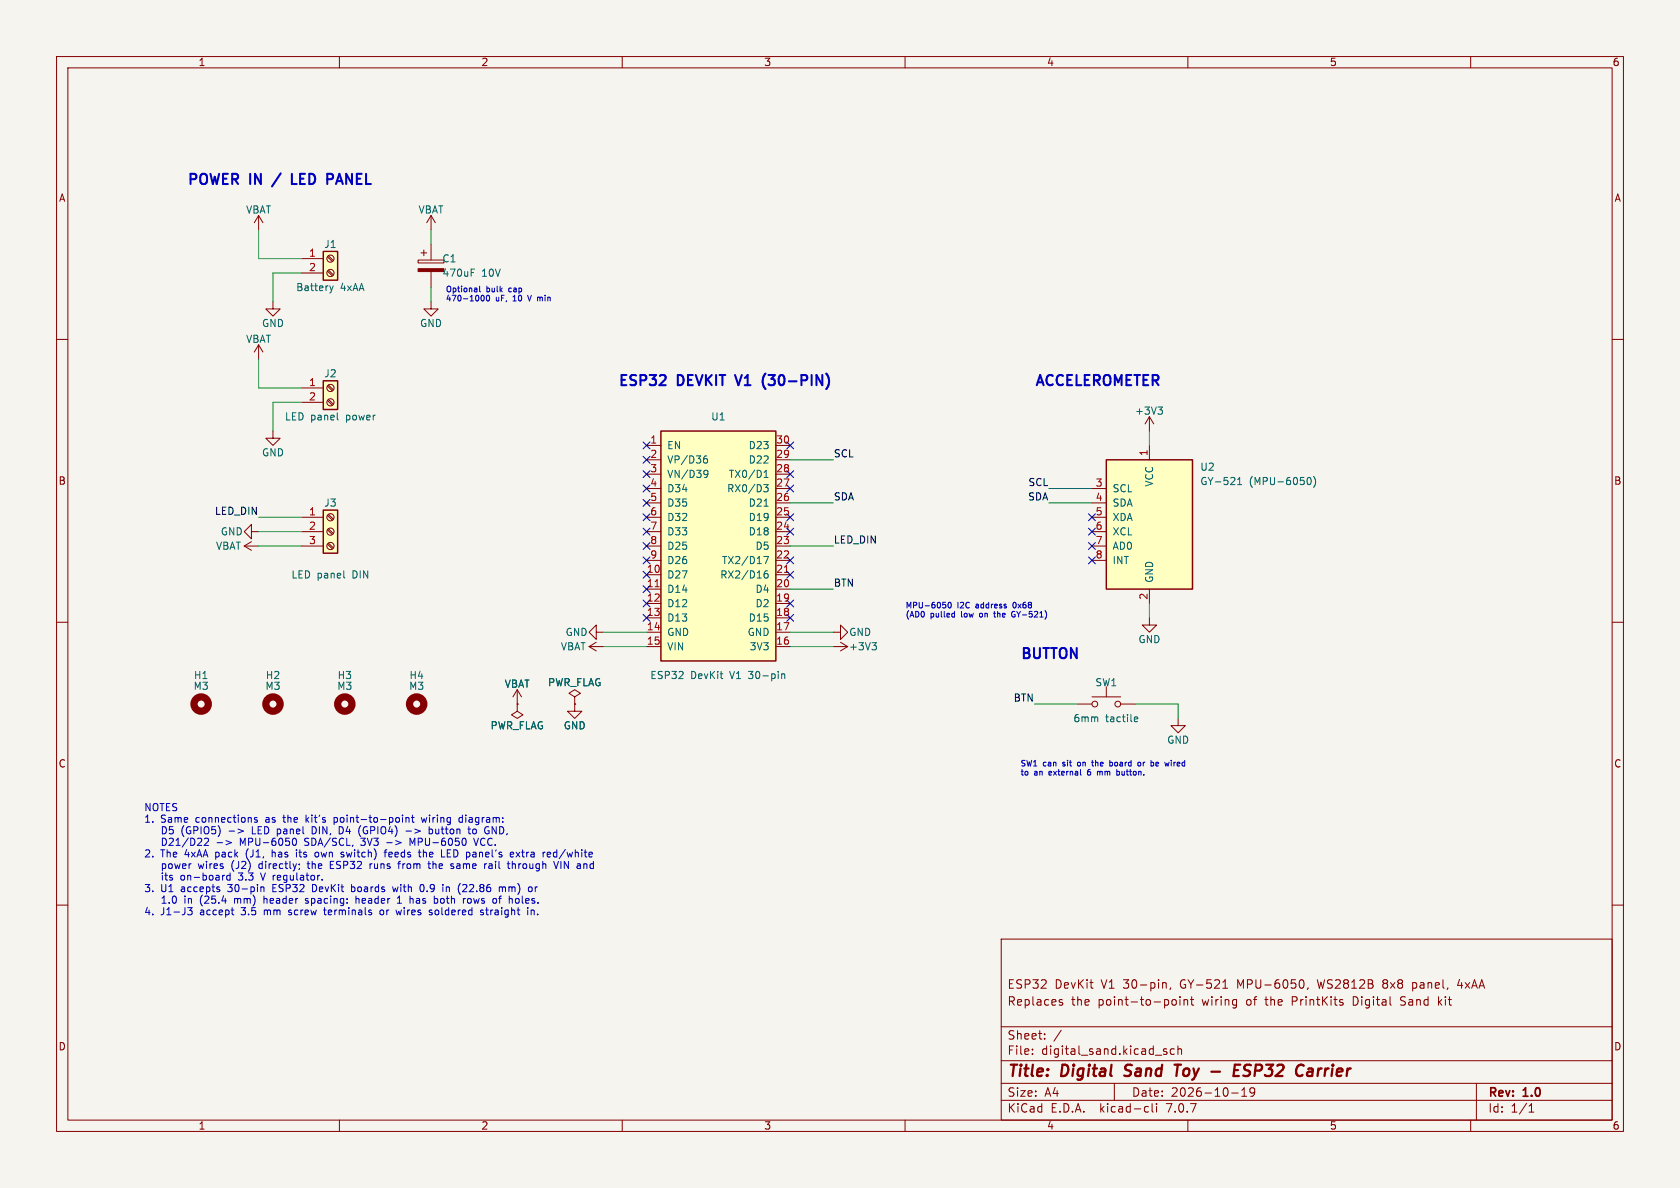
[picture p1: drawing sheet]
(kicad_sch (version 20230121) (generator eeschema)

 (paper "A4")

 (title_block
  (title "Digital Sand Toy - ESP32 Carrier")
  (date "2026-10-19")
  (rev "1.0")
  (comment 1 "Replaces the point-to-point wiring of the PrintKits Digital Sand kit")
  (comment 2 "ESP32 DevKit V1 30-pin, GY-521 MPU-6050, WS2812B 8x8 panel, 4xAA"))

 (lib_symbols
 (symbol "Connector:Screw_Terminal_01x02" (pin_names (offset 1.016) hide) (in_bom yes) (on_board yes)
  (property "Reference" "J" (at 0 2.54 0) (effects (font (size 1.27 1.27))))
  (property "Value" "Screw_Terminal_01x02" (at 0 -5.08 0) (effects (font (size 1.27 1.27))))
  (property "Footprint" "" (at 0 0 0) (effects (font (size 1.27 1.27)) hide))
  (property "Datasheet" "~" (at 0 0 0) (effects (font (size 1.27 1.27)) hide))
  (symbol "Screw_Terminal_01x02_1_1"
   (rectangle (start -1.27 1.27) (end 1.27 -3.81) (stroke (width 0.254) (type default)) (fill (type background)))
   (circle (center 0 -2.54) (radius 0.635) (stroke (width 0.1524) (type default)) (fill (type none)))
   (polyline (pts (xy -0.5334 -2.2098) (xy 0.3302 -3.048)) (stroke (width 0.1524) (type default)) (fill (type none)))
   (polyline (pts (xy -0.5334 0.3302) (xy 0.3302 -0.508)) (stroke (width 0.1524) (type default)) (fill (type none)))
   (polyline (pts (xy -0.3556 -2.032) (xy 0.508 -2.8702)) (stroke (width 0.1524) (type default)) (fill (type none)))
   (polyline (pts (xy -0.3556 0.508) (xy 0.508 -0.3302)) (stroke (width 0.1524) (type default)) (fill (type none)))
   (circle (center 0 0) (radius 0.635) (stroke (width 0.1524) (type default)) (fill (type none)))
   (pin passive line (at -5.08 0 0) (length 3.81) (name "Pin_1" (effects (font (size 1.27 1.27)))) (number "1" (effects (font (size 1.27 1.27)))))
   (pin passive line (at -5.08 -2.54 0) (length 3.81) (name "Pin_2" (effects (font (size 1.27 1.27)))) (number "2" (effects (font (size 1.27 1.27)))))))
 (symbol "Connector:Screw_Terminal_01x03" (pin_names (offset 1.016) hide) (in_bom yes) (on_board yes)
  (property "Reference" "J" (at 0 5.08 0) (effects (font (size 1.27 1.27))))
  (property "Value" "Screw_Terminal_01x03" (at 0 -5.08 0) (effects (font (size 1.27 1.27))))
  (property "Footprint" "" (at 0 0 0) (effects (font (size 1.27 1.27)) hide))
  (property "Datasheet" "~" (at 0 0 0) (effects (font (size 1.27 1.27)) hide))
  (symbol "Screw_Terminal_01x03_1_1"
   (rectangle (start -1.27 3.81) (end 1.27 -3.81) (stroke (width 0.254) (type default)) (fill (type background)))
   (circle (center 0 -2.54) (radius 0.635) (stroke (width 0.1524) (type default)) (fill (type none)))
   (polyline (pts (xy -0.5334 -2.2098) (xy 0.3302 -3.048)) (stroke (width 0.1524) (type default)) (fill (type none)))
   (polyline (pts (xy -0.5334 0.3302) (xy 0.3302 -0.508)) (stroke (width 0.1524) (type default)) (fill (type none)))
   (polyline (pts (xy -0.5334 2.8702) (xy 0.3302 2.032)) (stroke (width 0.1524) (type default)) (fill (type none)))
   (polyline (pts (xy -0.3556 -2.032) (xy 0.508 -2.8702)) (stroke (width 0.1524) (type default)) (fill (type none)))
   (polyline (pts (xy -0.3556 0.508) (xy 0.508 -0.3302)) (stroke (width 0.1524) (type default)) (fill (type none)))
   (polyline (pts (xy -0.3556 3.048) (xy 0.508 2.2098)) (stroke (width 0.1524) (type default)) (fill (type none)))
   (circle (center 0 0) (radius 0.635) (stroke (width 0.1524) (type default)) (fill (type none)))
   (circle (center 0 2.54) (radius 0.635) (stroke (width 0.1524) (type default)) (fill (type none)))
   (pin passive line (at -5.08 2.54 0) (length 3.81) (name "Pin_1" (effects (font (size 1.27 1.27)))) (number "1" (effects (font (size 1.27 1.27)))))
   (pin passive line (at -5.08 0 0) (length 3.81) (name "Pin_2" (effects (font (size 1.27 1.27)))) (number "2" (effects (font (size 1.27 1.27)))))
   (pin passive line (at -5.08 -2.54 0) (length 3.81) (name "Pin_3" (effects (font (size 1.27 1.27)))) (number "3" (effects (font (size 1.27 1.27)))))))
 (symbol "Device:C_Polarized" (pin_numbers hide) (pin_names (offset 0.254)) (in_bom yes) (on_board yes)
  (property "Reference" "C" (at 0.635 2.54 0) (effects (font (size 1.27 1.27)) (justify left)))
  (property "Value" "C_Polarized" (at 0.635 -2.54 0) (effects (font (size 1.27 1.27)) (justify left)))
  (property "Footprint" "" (at 0.9652 -3.81 0) (effects (font (size 1.27 1.27)) hide))
  (property "Datasheet" "~" (at 0 0 0) (effects (font (size 1.27 1.27)) hide))
  (symbol "C_Polarized_0_1"
   (rectangle (start -2.286 0.508) (end 2.286 1.016) (stroke (width 0) (type default)) (fill (type none)))
   (polyline (pts (xy -1.778 2.286) (xy -0.762 2.286)) (stroke (width 0) (type default)) (fill (type none)))
   (polyline (pts (xy -1.27 2.794) (xy -1.27 1.778)) (stroke (width 0) (type default)) (fill (type none)))
   (rectangle (start 2.286 -0.508) (end -2.286 -1.016) (stroke (width 0) (type default)) (fill (type outline))))
  (symbol "C_Polarized_1_1"
   (pin passive line (at 0 3.81 270) (length 2.794) (name "~" (effects (font (size 1.27 1.27)))) (number "1" (effects (font (size 1.27 1.27)))))
   (pin passive line (at 0 -3.81 90) (length 2.794) (name "~" (effects (font (size 1.27 1.27)))) (number "2" (effects (font (size 1.27 1.27)))))))
 (symbol "DigitalSand:ESP32_DevKit_V1_30pin" (pin_names (offset 1.016)) (in_bom yes) (on_board yes)
  (property "Reference" "U" (at 0 21.59 0) (effects (font (size 1.27 1.27))))
  (property "Value" "ESP32_DevKit_V1_30pin" (at 0 -21.59 0) (effects (font (size 1.27 1.27))))
  (property "Footprint" "DigitalSand:ESP32_DevKit_V1_30pin_DualRow" (at 0 -24.13 0) (effects (font (size 1.27 1.27)) hide))
  (property "Datasheet" "~" (at 0 0 0) (effects (font (size 1.27 1.27)) hide))
  (symbol "ESP32_DevKit_V1_30pin_0_1"
   (rectangle (start -10.16 20.32) (end 10.16 -20.32) (stroke (width 0.254) (type default)) (fill (type background))))
  (symbol "ESP32_DevKit_V1_30pin_1_1"
   (pin input line (at -12.7 17.78 0) (length 2.54) (name "EN" (effects (font (size 1.27 1.27)))) (number "1" (effects (font (size 1.27 1.27)))))
   (pin input line (at -12.7 15.24 0) (length 2.54) (name "VP/D36" (effects (font (size 1.27 1.27)))) (number "2" (effects (font (size 1.27 1.27)))))
   (pin input line (at -12.7 12.7 0) (length 2.54) (name "VN/D39" (effects (font (size 1.27 1.27)))) (number "3" (effects (font (size 1.27 1.27)))))
   (pin input line (at -12.7 10.16 0) (length 2.54) (name "D34" (effects (font (size 1.27 1.27)))) (number "4" (effects (font (size 1.27 1.27)))))
   (pin input line (at -12.7 7.62 0) (length 2.54) (name "D35" (effects (font (size 1.27 1.27)))) (number "5" (effects (font (size 1.27 1.27)))))
   (pin bidirectional line (at -12.7 5.08 0) (length 2.54) (name "D32" (effects (font (size 1.27 1.27)))) (number "6" (effects (font (size 1.27 1.27)))))
   (pin bidirectional line (at -12.7 2.54 0) (length 2.54) (name "D33" (effects (font (size 1.27 1.27)))) (number "7" (effects (font (size 1.27 1.27)))))
   (pin bidirectional line (at -12.7 0 0) (length 2.54) (name "D25" (effects (font (size 1.27 1.27)))) (number "8" (effects (font (size 1.27 1.27)))))
   (pin bidirectional line (at -12.7 -2.54 0) (length 2.54) (name "D26" (effects (font (size 1.27 1.27)))) (number "9" (effects (font (size 1.27 1.27)))))
   (pin bidirectional line (at -12.7 -5.08 0) (length 2.54) (name "D27" (effects (font (size 1.27 1.27)))) (number "10" (effects (font (size 1.27 1.27)))))
   (pin bidirectional line (at -12.7 -7.62 0) (length 2.54) (name "D14" (effects (font (size 1.27 1.27)))) (number "11" (effects (font (size 1.27 1.27)))))
   (pin bidirectional line (at -12.7 -10.16 0) (length 2.54) (name "D12" (effects (font (size 1.27 1.27)))) (number "12" (effects (font (size 1.27 1.27)))))
   (pin bidirectional line (at -12.7 -12.7 0) (length 2.54) (name "D13" (effects (font (size 1.27 1.27)))) (number "13" (effects (font (size 1.27 1.27)))))
   (pin power_in line (at -12.7 -15.24 0) (length 2.54) (name "GND" (effects (font (size 1.27 1.27)))) (number "14" (effects (font (size 1.27 1.27)))))
   (pin power_in line (at -12.7 -17.78 0) (length 2.54) (name "VIN" (effects (font (size 1.27 1.27)))) (number "15" (effects (font (size 1.27 1.27)))))
   (pin bidirectional line (at 12.7 17.78 180) (length 2.54) (name "D23" (effects (font (size 1.27 1.27)))) (number "30" (effects (font (size 1.27 1.27)))))
   (pin bidirectional line (at 12.7 15.24 180) (length 2.54) (name "D22" (effects (font (size 1.27 1.27)))) (number "29" (effects (font (size 1.27 1.27)))))
   (pin bidirectional line (at 12.7 12.7 180) (length 2.54) (name "TX0/D1" (effects (font (size 1.27 1.27)))) (number "28" (effects (font (size 1.27 1.27)))))
   (pin bidirectional line (at 12.7 10.16 180) (length 2.54) (name "RX0/D3" (effects (font (size 1.27 1.27)))) (number "27" (effects (font (size 1.27 1.27)))))
   (pin bidirectional line (at 12.7 7.62 180) (length 2.54) (name "D21" (effects (font (size 1.27 1.27)))) (number "26" (effects (font (size 1.27 1.27)))))
   (pin bidirectional line (at 12.7 5.08 180) (length 2.54) (name "D19" (effects (font (size 1.27 1.27)))) (number "25" (effects (font (size 1.27 1.27)))))
   (pin bidirectional line (at 12.7 2.54 180) (length 2.54) (name "D18" (effects (font (size 1.27 1.27)))) (number "24" (effects (font (size 1.27 1.27)))))
   (pin bidirectional line (at 12.7 0 180) (length 2.54) (name "D5" (effects (font (size 1.27 1.27)))) (number "23" (effects (font (size 1.27 1.27)))))
   (pin bidirectional line (at 12.7 -2.54 180) (length 2.54) (name "TX2/D17" (effects (font (size 1.27 1.27)))) (number "22" (effects (font (size 1.27 1.27)))))
   (pin bidirectional line (at 12.7 -5.08 180) (length 2.54) (name "RX2/D16" (effects (font (size 1.27 1.27)))) (number "21" (effects (font (size 1.27 1.27)))))
   (pin bidirectional line (at 12.7 -7.62 180) (length 2.54) (name "D4" (effects (font (size 1.27 1.27)))) (number "20" (effects (font (size 1.27 1.27)))))
   (pin bidirectional line (at 12.7 -10.16 180) (length 2.54) (name "D2" (effects (font (size 1.27 1.27)))) (number "19" (effects (font (size 1.27 1.27)))))
   (pin bidirectional line (at 12.7 -12.7 180) (length 2.54) (name "D15" (effects (font (size 1.27 1.27)))) (number "18" (effects (font (size 1.27 1.27)))))
   (pin power_in line (at 12.7 -15.24 180) (length 2.54) (name "GND" (effects (font (size 1.27 1.27)))) (number "17" (effects (font (size 1.27 1.27)))))
   (pin power_out line (at 12.7 -17.78 180) (length 2.54) (name "3V3" (effects (font (size 1.27 1.27)))) (number "16" (effects (font (size 1.27 1.27)))))))
 (symbol "DigitalSand:GY-521_MPU6050" (pin_names (offset 1.016)) (in_bom yes) (on_board yes)
  (property "Reference" "U" (at 8.89 8.89 0) (effects (font (size 1.27 1.27)) (justify left)))
  (property "Value" "GY-521_MPU6050" (at 8.89 6.35 0) (effects (font (size 1.27 1.27)) (justify left)))
  (property "Footprint" "DigitalSand:GY-521_MPU6050_Module" (at 0 -20.32 0) (effects (font (size 1.27 1.27)) hide))
  (property "Datasheet" "https://invensense.tdk.com/products/motion-tracking/6-axis/mpu-6050/" (at 0 0 0) (effects (font (size 1.27 1.27)) hide))
  (symbol "GY-521_MPU6050_0_1"
   (rectangle (start -7.62 10.16) (end 7.62 -12.7) (stroke (width 0.254) (type default)) (fill (type background))))
  (symbol "GY-521_MPU6050_1_1"
   (pin power_in line (at 0 12.7 270) (length 2.54) (name "VCC" (effects (font (size 1.27 1.27)))) (number "1" (effects (font (size 1.27 1.27)))))
   (pin power_in line (at 0 -15.24 90) (length 2.54) (name "GND" (effects (font (size 1.27 1.27)))) (number "2" (effects (font (size 1.27 1.27)))))
   (pin input line (at -10.16 5.08 0) (length 2.54) (name "SCL" (effects (font (size 1.27 1.27)))) (number "3" (effects (font (size 1.27 1.27)))))
   (pin bidirectional line (at -10.16 2.54 0) (length 2.54) (name "SDA" (effects (font (size 1.27 1.27)))) (number "4" (effects (font (size 1.27 1.27)))))
   (pin bidirectional line (at -10.16 0 0) (length 2.54) (name "XDA" (effects (font (size 1.27 1.27)))) (number "5" (effects (font (size 1.27 1.27)))))
   (pin output line (at -10.16 -2.54 0) (length 2.54) (name "XCL" (effects (font (size 1.27 1.27)))) (number "6" (effects (font (size 1.27 1.27)))))
   (pin input line (at -10.16 -5.08 0) (length 2.54) (name "AD0" (effects (font (size 1.27 1.27)))) (number "7" (effects (font (size 1.27 1.27)))))
   (pin output line (at -10.16 -7.62 0) (length 2.54) (name "INT" (effects (font (size 1.27 1.27)))) (number "8" (effects (font (size 1.27 1.27)))))))
 (symbol "DigitalSand:VBAT" (power) (pin_names (offset 0)) (in_bom yes) (on_board yes)
  (property "Reference" "#PWR" (at 0 -3.81 0) (effects (font (size 1.27 1.27)) hide))
  (property "Value" "VBAT" (at 0 3.556 0) (effects (font (size 1.27 1.27))))
  (property "Footprint" "" (at 0 0 0) (effects (font (size 1.27 1.27)) hide))
  (property "Datasheet" "" (at 0 0 0) (effects (font (size 1.27 1.27)) hide))
  (symbol "VBAT_0_1"
   (polyline (pts (xy -0.762 1.27) (xy 0 2.54)) (stroke (width 0) (type default)) (fill (type none)))
   (polyline (pts (xy 0 0) (xy 0 2.54)) (stroke (width 0) (type default)) (fill (type none)))
   (polyline (pts (xy 0 2.54) (xy 0.762 1.27)) (stroke (width 0) (type default)) (fill (type none))))
  (symbol "VBAT_1_1"
   (pin power_in line (at 0 0 90) (length 0) hide (name "VBAT" (effects (font (size 1.27 1.27)))) (number "1" (effects (font (size 1.27 1.27)))))))
 (symbol "Mechanical:MountingHole" (pin_names (offset 1.016)) (in_bom yes) (on_board yes)
  (property "Reference" "H" (at 0 5.08 0) (effects (font (size 1.27 1.27))))
  (property "Value" "MountingHole" (at 0 3.175 0) (effects (font (size 1.27 1.27))))
  (property "Footprint" "" (at 0 0 0) (effects (font (size 1.27 1.27)) hide))
  (property "Datasheet" "~" (at 0 0 0) (effects (font (size 1.27 1.27)) hide))
  (symbol "MountingHole_0_1"
   (circle (center 0 0) (radius 1.27) (stroke (width 1.27) (type default)) (fill (type none)))))
 (symbol "Switch:SW_Push" (pin_numbers hide) (pin_names (offset 1.016) hide) (in_bom yes) (on_board yes)
  (property "Reference" "SW" (at 1.27 2.54 0) (effects (font (size 1.27 1.27)) (justify left)))
  (property "Value" "SW_Push" (at 0 -1.524 0) (effects (font (size 1.27 1.27))))
  (property "Footprint" "" (at 0 5.08 0) (effects (font (size 1.27 1.27)) hide))
  (property "Datasheet" "~" (at 0 5.08 0) (effects (font (size 1.27 1.27)) hide))
  (symbol "SW_Push_0_1"
   (circle (center -2.032 0) (radius 0.508) (stroke (width 0) (type default)) (fill (type none)))
   (polyline (pts (xy 0 1.27) (xy 0 3.048)) (stroke (width 0) (type default)) (fill (type none)))
   (polyline (pts (xy 2.54 1.27) (xy -2.54 1.27)) (stroke (width 0) (type default)) (fill (type none)))
   (circle (center 2.032 0) (radius 0.508) (stroke (width 0) (type default)) (fill (type none)))
   (pin passive line (at -5.08 0 0) (length 2.54) (name "1" (effects (font (size 1.27 1.27)))) (number "1" (effects (font (size 1.27 1.27)))))
   (pin passive line (at 5.08 0 180) (length 2.54) (name "2" (effects (font (size 1.27 1.27)))) (number "2" (effects (font (size 1.27 1.27)))))))
 (symbol "power:+3V3" (power) (pin_names (offset 0)) (in_bom yes) (on_board yes)
  (property "Reference" "#PWR" (at 0 -3.81 0) (effects (font (size 1.27 1.27)) hide))
  (property "Value" "+3V3" (at 0 3.556 0) (effects (font (size 1.27 1.27))))
  (property "Footprint" "" (at 0 0 0) (effects (font (size 1.27 1.27)) hide))
  (property "Datasheet" "" (at 0 0 0) (effects (font (size 1.27 1.27)) hide))
  (symbol "+3V3_0_1"
   (polyline (pts (xy -0.762 1.27) (xy 0 2.54)) (stroke (width 0) (type default)) (fill (type none)))
   (polyline (pts (xy 0 0) (xy 0 2.54)) (stroke (width 0) (type default)) (fill (type none)))
   (polyline (pts (xy 0 2.54) (xy 0.762 1.27)) (stroke (width 0) (type default)) (fill (type none))))
  (symbol "+3V3_1_1"
   (pin power_in line (at 0 0 90) (length 0) hide (name "+3V3" (effects (font (size 1.27 1.27)))) (number "1" (effects (font (size 1.27 1.27)))))))
 (symbol "power:GND" (power) (pin_names (offset 0)) (in_bom yes) (on_board yes)
  (property "Reference" "#PWR" (at 0 -6.35 0) (effects (font (size 1.27 1.27)) hide))
  (property "Value" "GND" (at 0 -3.81 0) (effects (font (size 1.27 1.27))))
  (property "Footprint" "" (at 0 0 0) (effects (font (size 1.27 1.27)) hide))
  (property "Datasheet" "" (at 0 0 0) (effects (font (size 1.27 1.27)) hide))
  (symbol "GND_0_1"
   (polyline (pts (xy 0 0) (xy 0 -1.27) (xy 1.27 -1.27) (xy 0 -2.54) (xy -1.27 -1.27) (xy 0 -1.27)) (stroke (width 0) (type default)) (fill (type none))))
  (symbol "GND_1_1"
   (pin power_in line (at 0 0 270) (length 0) hide (name "GND" (effects (font (size 1.27 1.27)))) (number "1" (effects (font (size 1.27 1.27)))))))
 (symbol "power:PWR_FLAG" (power) (pin_numbers hide) (pin_names (offset 0) hide) (in_bom yes) (on_board yes)
  (property "Reference" "#FLG" (at 0 1.905 0) (effects (font (size 1.27 1.27)) hide))
  (property "Value" "PWR_FLAG" (at 0 3.81 0) (effects (font (size 1.27 1.27))))
  (property "Footprint" "" (at 0 0 0) (effects (font (size 1.27 1.27)) hide))
  (property "Datasheet" "~" (at 0 0 0) (effects (font (size 1.27 1.27)) hide))
  (symbol "PWR_FLAG_0_0"
   (pin power_out line (at 0 0 90) (length 0) (name "pwr" (effects (font (size 1.27 1.27)))) (number "1" (effects (font (size 1.27 1.27))))))
  (symbol "PWR_FLAG_0_1"
   (polyline (pts (xy 0 0) (xy 0 1.27) (xy -1.016 1.905) (xy 0 2.54) (xy 1.016 1.905) (xy 0 1.27)) (stroke (width 0) (type default)) (fill (type none))))))

 (text "POWER IN / LED PANEL" (at 33.02 33.02 0) (effects (font (size 1.8 1.8) bold) (justify left bottom)))
 (text "ESP32 DEVKIT V1 (30-PIN)" (at 109.22 68.58 0) (effects (font (size 1.8 1.8) bold) (justify left bottom)))
 (text "ACCELEROMETER" (at 182.88 68.58 0) (effects (font (size 1.8 1.8) bold) (justify left bottom)))
 (text "BUTTON" (at 180.34 116.84 0) (effects (font (size 1.8 1.8) bold) (justify left bottom)))
 (text "Optional bulk cap\n470-1000 uF, 10 V min" (at 78.74 50.8 0) (effects (font (size 1 1)) (justify left top)))
 (text "SW1 can sit on the board or be wired\nto an external 6 mm button." (at 180.34 134.62 0) (effects (font (size 1 1)) (justify left top)))
 (text "MPU-6050 I2C address 0x68\n(AD0 pulled low on the GY-521)" (at 160.02 106.68 0) (effects (font (size 1 1)) (justify left top)))
 (text "NOTES\n1. Same connections as the kit's point-to-point wiring diagram:\n   D5 (GPIO5) -> LED panel DIN, D4 (GPIO4) -> button to GND,\n   D21/D22 -> MPU-6050 SDA/SCL, 3V3 -> MPU-6050 VCC.\n2. The 4xAA pack (J1, has its own switch) feeds the LED panel's extra red/white\n   power wires (J2) directly; the ESP32 runs from the same rail through VIN and\n   its on-board 3.3 V regulator.\n3. U1 accepts 30-pin ESP32 DevKit boards with 0.9 in (22.86 mm) or\n   1.0 in (25.4 mm) header spacing: header 1 has both rows of holes.\n4. J1-J3 accept 3.5 mm screw terminals or wires soldered straight in." (at 25.4 142.24 0) (effects (font (size 1.27 1.27)) (justify left top)))
 (no_connect (at 114.3 78.74))
 (no_connect (at 114.3 81.28))
 (no_connect (at 114.3 83.82))
 (no_connect (at 114.3 86.36))
 (no_connect (at 114.3 88.9))
 (no_connect (at 114.3 91.44))
 (no_connect (at 114.3 93.98))
 (no_connect (at 114.3 96.52))
 (no_connect (at 114.3 99.06))
 (no_connect (at 114.3 101.6))
 (no_connect (at 114.3 104.14))
 (no_connect (at 114.3 106.68))
 (no_connect (at 114.3 109.22))
 (no_connect (at 139.7 109.22))
 (no_connect (at 139.7 106.68))
 (no_connect (at 139.7 101.6))
 (no_connect (at 139.7 99.06))
 (no_connect (at 139.7 93.98))
 (no_connect (at 139.7 91.44))
 (no_connect (at 139.7 86.36))
 (no_connect (at 139.7 83.82))
 (no_connect (at 139.7 78.74))
 (wire (pts (xy 114.3 111.76) (xy 106.68 111.76)) (stroke (width 0) (type default)))
 (wire (pts (xy 114.3 114.3) (xy 106.68 114.3)) (stroke (width 0) (type default)))
 (wire (pts (xy 139.7 111.76) (xy 147.32 111.76)) (stroke (width 0) (type default)))
 (wire (pts (xy 139.7 114.3) (xy 147.32 114.3)) (stroke (width 0) (type default)))
 (wire (pts (xy 139.7 81.28) (xy 147.32 81.28)) (stroke (width 0) (type default)))
 (label "SCL" (at 147.32 81.28 0) (effects (font (size 1.27 1.27)) (justify left bottom)))
 (wire (pts (xy 139.7 88.9) (xy 147.32 88.9)) (stroke (width 0) (type default)))
 (label "SDA" (at 147.32 88.9 0) (effects (font (size 1.27 1.27)) (justify left bottom)))
 (wire (pts (xy 139.7 96.52) (xy 147.32 96.52)) (stroke (width 0) (type default)))
 (label "LED_DIN" (at 147.32 96.52 0) (effects (font (size 1.27 1.27)) (justify left bottom)))
 (wire (pts (xy 139.7 104.14) (xy 147.32 104.14)) (stroke (width 0) (type default)))
 (label "BTN" (at 147.32 104.14 0) (effects (font (size 1.27 1.27)) (justify left bottom)))
 (wire (pts (xy 203.2 78.74) (xy 203.2 76.2)) (stroke (width 0) (type default)))
 (wire (pts (xy 203.2 106.68) (xy 203.2 109.22)) (stroke (width 0) (type default)))
 (wire (pts (xy 193.04 86.36) (xy 185.42 86.36)) (stroke (width 0) (type default)))
 (label "SCL" (at 185.42 86.36 180) (effects (font (size 1.27 1.27)) (justify right bottom)))
 (wire (pts (xy 193.04 88.9) (xy 185.42 88.9)) (stroke (width 0) (type default)))
 (label "SDA" (at 185.42 88.9 180) (effects (font (size 1.27 1.27)) (justify right bottom)))
 (no_connect (at 193.04 91.44))
 (no_connect (at 193.04 93.98))
 (no_connect (at 193.04 96.52))
 (no_connect (at 193.04 99.06))
 (wire (pts (xy 190.5 124.46) (xy 182.88 124.46)) (stroke (width 0) (type default)))
 (label "BTN" (at 182.88 124.46 180) (effects (font (size 1.27 1.27)) (justify right bottom)))
 (wire (pts (xy 200.66 124.46) (xy 208.28 124.46)) (stroke (width 0) (type default)))
 (wire (pts (xy 208.28 124.46) (xy 208.28 127)) (stroke (width 0) (type default)))
 (wire (pts (xy 53.34 45.72) (xy 45.72 45.72)) (stroke (width 0) (type default)))
 (wire (pts (xy 45.72 45.72) (xy 45.72 40.64)) (stroke (width 0) (type default)))
 (wire (pts (xy 53.34 48.26) (xy 48.26 48.26)) (stroke (width 0) (type default)))
 (wire (pts (xy 48.26 48.26) (xy 48.26 53.34)) (stroke (width 0) (type default)))
 (wire (pts (xy 53.34 68.58) (xy 45.72 68.58)) (stroke (width 0) (type default)))
 (wire (pts (xy 45.72 68.58) (xy 45.72 63.5)) (stroke (width 0) (type default)))
 (wire (pts (xy 53.34 71.12) (xy 48.26 71.12)) (stroke (width 0) (type default)))
 (wire (pts (xy 48.26 71.12) (xy 48.26 76.2)) (stroke (width 0) (type default)))
 (wire (pts (xy 76.2 43.18) (xy 76.2 40.64)) (stroke (width 0) (type default)))
 (wire (pts (xy 76.2 50.8) (xy 76.2 53.34)) (stroke (width 0) (type default)))
 (wire (pts (xy 53.34 91.44) (xy 45.72 91.44)) (stroke (width 0) (type default)))
 (label "LED_DIN" (at 45.72 91.44 180) (effects (font (size 1.27 1.27)) (justify right bottom)))
 (wire (pts (xy 53.34 93.98) (xy 45.72 93.98)) (stroke (width 0) (type default)))
 (wire (pts (xy 53.34 96.52) (xy 45.72 96.52)) (stroke (width 0) (type default)))

 (symbol (lib_id "DigitalSand:ESP32_DevKit_V1_30pin") (at 127 96.52 0) (unit 1) (in_bom yes) (on_board yes) (dnp no)
  (property "Reference" "U1" (at 127 73.66 0) (effects (font (size 1.27 1.27))))
  (property "Value" "ESP32 DevKit V1 30-pin" (at 127 119.38 0) (effects (font (size 1.27 1.27))))
  (property "Footprint" "DigitalSand:ESP32_DevKit_V1_30pin_DualRow" (at 127 96.52 0) (effects (font (size 1.27 1.27)) hide))
  (property "Datasheet" "~" (at 127 96.52 0) (effects (font (size 1.27 1.27)) hide)) (pin "1") (pin "2") (pin "3") (pin "4") (pin "5") (pin "6") (pin "7") (pin "8") (pin "9") (pin "10") (pin "11") (pin "12") (pin "13") (pin "14") (pin "15") (pin "16") (pin "17") (pin "18") (pin "19") (pin "20") (pin "21") (pin "22") (pin "23") (pin "24") (pin "25") (pin "26") (pin "27") (pin "28") (pin "29") (pin "30"))
 (symbol (lib_id "power:GND") (at 106.68 111.76 270) (unit 1) (in_bom yes) (on_board yes) (dnp no)
  (property "Reference" "#PWR01" (at 106.68 111.76 0) (effects (font (size 1.27 1.27)) hide))
  (property "Value" "GND" (at 101.93 111.76 90) (effects (font (size 1.27 1.27))))
  (property "Footprint" "" (at 106.68 111.76 0) (effects (font (size 1.27 1.27)) hide))
  (property "Datasheet" "" (at 106.68 111.76 0) (effects (font (size 1.27 1.27)) hide)) (pin "1"))
 (symbol (lib_id "DigitalSand:VBAT") (at 106.68 114.3 90) (unit 1) (in_bom yes) (on_board yes) (dnp no)
  (property "Reference" "#PWR02" (at 106.68 114.3 0) (effects (font (size 1.27 1.27)) hide))
  (property "Value" "VBAT" (at 101.36 114.3 90) (effects (font (size 1.27 1.27))))
  (property "Footprint" "" (at 106.68 114.3 0) (effects (font (size 1.27 1.27)) hide))
  (property "Datasheet" "" (at 106.68 114.3 0) (effects (font (size 1.27 1.27)) hide)) (pin "1"))
 (symbol (lib_id "power:GND") (at 147.32 111.76 90) (unit 1) (in_bom yes) (on_board yes) (dnp no)
  (property "Reference" "#PWR03" (at 147.32 111.76 0) (effects (font (size 1.27 1.27)) hide))
  (property "Value" "GND" (at 152.07 111.76 90) (effects (font (size 1.27 1.27))))
  (property "Footprint" "" (at 147.32 111.76 0) (effects (font (size 1.27 1.27)) hide))
  (property "Datasheet" "" (at 147.32 111.76 0) (effects (font (size 1.27 1.27)) hide)) (pin "1"))
 (symbol (lib_id "power:+3V3") (at 147.32 114.3 270) (unit 1) (in_bom yes) (on_board yes) (dnp no)
  (property "Reference" "#PWR04" (at 147.32 114.3 0) (effects (font (size 1.27 1.27)) hide))
  (property "Value" "+3V3" (at 152.64 114.3 90) (effects (font (size 1.27 1.27))))
  (property "Footprint" "" (at 147.32 114.3 0) (effects (font (size 1.27 1.27)) hide))
  (property "Datasheet" "" (at 147.32 114.3 0) (effects (font (size 1.27 1.27)) hide)) (pin "1"))
 (symbol (lib_id "DigitalSand:GY-521_MPU6050") (at 203.2 91.44 0) (unit 1) (in_bom yes) (on_board yes) (dnp no)
  (property "Reference" "U2" (at 212.09 82.55 0) (effects (font (size 1.27 1.27)) (justify left)))
  (property "Value" "GY-521 (MPU-6050)" (at 212.09 85.09 0) (effects (font (size 1.27 1.27)) (justify left)))
  (property "Footprint" "DigitalSand:GY-521_MPU6050_Module" (at 203.2 91.44 0) (effects (font (size 1.27 1.27)) hide))
  (property "Datasheet" "https://invensense.tdk.com/products/motion-tracking/6-axis/mpu-6050/" (at 203.2 91.44 0) (effects (font (size 1.27 1.27)) hide)) (pin "1") (pin "2") (pin "3") (pin "4") (pin "5") (pin "6") (pin "7") (pin "8"))
 (symbol (lib_id "power:+3V3") (at 203.2 76.2 0) (unit 1) (in_bom yes) (on_board yes) (dnp no)
  (property "Reference" "#PWR05" (at 203.2 76.2 0) (effects (font (size 1.27 1.27)) hide))
  (property "Value" "+3V3" (at 203.2 72.644 0) (effects (font (size 1.27 1.27))))
  (property "Footprint" "" (at 203.2 76.2 0) (effects (font (size 1.27 1.27)) hide))
  (property "Datasheet" "" (at 203.2 76.2 0) (effects (font (size 1.27 1.27)) hide)) (pin "1"))
 (symbol (lib_id "power:GND") (at 203.2 109.22 0) (unit 1) (in_bom yes) (on_board yes) (dnp no)
  (property "Reference" "#PWR06" (at 203.2 109.22 0) (effects (font (size 1.27 1.27)) hide))
  (property "Value" "GND" (at 203.2 113.03 0) (effects (font (size 1.27 1.27))))
  (property "Footprint" "" (at 203.2 109.22 0) (effects (font (size 1.27 1.27)) hide))
  (property "Datasheet" "" (at 203.2 109.22 0) (effects (font (size 1.27 1.27)) hide)) (pin "1"))
 (symbol (lib_id "Switch:SW_Push") (at 195.58 124.46 0) (unit 1) (in_bom yes) (on_board yes) (dnp no)
  (property "Reference" "SW1" (at 195.58 120.65 0) (effects (font (size 1.27 1.27))))
  (property "Value" "6mm tactile" (at 195.58 127 0) (effects (font (size 1.27 1.27))))
  (property "Footprint" "Button_Switch_THT:SW_PUSH_6mm" (at 195.58 124.46 0) (effects (font (size 1.27 1.27)) hide))
  (property "Datasheet" "~" (at 195.58 124.46 0) (effects (font (size 1.27 1.27)) hide)) (pin "1") (pin "2"))
 (symbol (lib_id "power:GND") (at 208.28 127 0) (unit 1) (in_bom yes) (on_board yes) (dnp no)
  (property "Reference" "#PWR07" (at 208.28 127 0) (effects (font (size 1.27 1.27)) hide))
  (property "Value" "GND" (at 208.28 130.81 0) (effects (font (size 1.27 1.27))))
  (property "Footprint" "" (at 208.28 127 0) (effects (font (size 1.27 1.27)) hide))
  (property "Datasheet" "" (at 208.28 127 0) (effects (font (size 1.27 1.27)) hide)) (pin "1"))
 (symbol (lib_id "Connector:Screw_Terminal_01x02") (at 58.42 45.72 0) (unit 1) (in_bom yes) (on_board yes) (dnp no)
  (property "Reference" "J1" (at 58.42 43.18 0) (effects (font (size 1.27 1.27))))
  (property "Value" "Battery 4xAA" (at 58.42 50.8 0) (effects (font (size 1.27 1.27))))
  (property "Footprint" "TerminalBlock_Phoenix:TerminalBlock_Phoenix_PT-1,5-2-3.5-H_1x02_P3.50mm_Horizontal" (at 58.42 45.72 0) (effects (font (size 1.27 1.27)) hide))
  (property "Datasheet" "~" (at 58.42 45.72 0) (effects (font (size 1.27 1.27)) hide)) (pin "1") (pin "2"))
 (symbol (lib_id "DigitalSand:VBAT") (at 45.72 40.64 0) (unit 1) (in_bom yes) (on_board yes) (dnp no)
  (property "Reference" "#PWR08" (at 45.72 40.64 0) (effects (font (size 1.27 1.27)) hide))
  (property "Value" "VBAT" (at 45.72 37.084 0) (effects (font (size 1.27 1.27))))
  (property "Footprint" "" (at 45.72 40.64 0) (effects (font (size 1.27 1.27)) hide))
  (property "Datasheet" "" (at 45.72 40.64 0) (effects (font (size 1.27 1.27)) hide)) (pin "1"))
 (symbol (lib_id "power:GND") (at 48.26 53.34 0) (unit 1) (in_bom yes) (on_board yes) (dnp no)
  (property "Reference" "#PWR09" (at 48.26 53.34 0) (effects (font (size 1.27 1.27)) hide))
  (property "Value" "GND" (at 48.26 57.15 0) (effects (font (size 1.27 1.27))))
  (property "Footprint" "" (at 48.26 53.34 0) (effects (font (size 1.27 1.27)) hide))
  (property "Datasheet" "" (at 48.26 53.34 0) (effects (font (size 1.27 1.27)) hide)) (pin "1"))
 (symbol (lib_id "Connector:Screw_Terminal_01x02") (at 58.42 68.58 0) (unit 1) (in_bom yes) (on_board yes) (dnp no)
  (property "Reference" "J2" (at 58.42 66.04 0) (effects (font (size 1.27 1.27))))
  (property "Value" "LED panel power" (at 58.42 73.66 0) (effects (font (size 1.27 1.27))))
  (property "Footprint" "TerminalBlock_Phoenix:TerminalBlock_Phoenix_PT-1,5-2-3.5-H_1x02_P3.50mm_Horizontal" (at 58.42 68.58 0) (effects (font (size 1.27 1.27)) hide))
  (property "Datasheet" "~" (at 58.42 68.58 0) (effects (font (size 1.27 1.27)) hide)) (pin "1") (pin "2"))
 (symbol (lib_id "DigitalSand:VBAT") (at 45.72 63.5 0) (unit 1) (in_bom yes) (on_board yes) (dnp no)
  (property "Reference" "#PWR10" (at 45.72 63.5 0) (effects (font (size 1.27 1.27)) hide))
  (property "Value" "VBAT" (at 45.72 59.944 0) (effects (font (size 1.27 1.27))))
  (property "Footprint" "" (at 45.72 63.5 0) (effects (font (size 1.27 1.27)) hide))
  (property "Datasheet" "" (at 45.72 63.5 0) (effects (font (size 1.27 1.27)) hide)) (pin "1"))
 (symbol (lib_id "power:GND") (at 48.26 76.2 0) (unit 1) (in_bom yes) (on_board yes) (dnp no)
  (property "Reference" "#PWR11" (at 48.26 76.2 0) (effects (font (size 1.27 1.27)) hide))
  (property "Value" "GND" (at 48.26 80.01 0) (effects (font (size 1.27 1.27))))
  (property "Footprint" "" (at 48.26 76.2 0) (effects (font (size 1.27 1.27)) hide))
  (property "Datasheet" "" (at 48.26 76.2 0) (effects (font (size 1.27 1.27)) hide)) (pin "1"))
 (symbol (lib_id "DigitalSand:VBAT") (at 91.44 124.46 0) (unit 1) (in_bom yes) (on_board yes) (dnp no)
  (property "Reference" "#PWR12" (at 91.44 124.46 0) (effects (font (size 1.27 1.27)) hide))
  (property "Value" "VBAT" (at 91.44 120.904 0) (effects (font (size 1.27 1.27))))
  (property "Footprint" "" (at 91.44 124.46 0) (effects (font (size 1.27 1.27)) hide))
  (property "Datasheet" "" (at 91.44 124.46 0) (effects (font (size 1.27 1.27)) hide)) (pin "1"))
 (symbol (lib_id "power:PWR_FLAG") (at 91.44 124.46 180) (unit 1) (in_bom yes) (on_board yes) (dnp no)
  (property "Reference" "#FLG01" (at 91.44 124.46 0) (effects (font (size 1.27 1.27)) hide))
  (property "Value" "PWR_FLAG" (at 91.44 128.27 0) (effects (font (size 1.27 1.27))))
  (property "Footprint" "" (at 91.44 124.46 0) (effects (font (size 1.27 1.27)) hide))
  (property "Datasheet" "" (at 91.44 124.46 0) (effects (font (size 1.27 1.27)) hide)) (pin "1"))
 (symbol (lib_id "power:GND") (at 101.6 124.46 0) (unit 1) (in_bom yes) (on_board yes) (dnp no)
  (property "Reference" "#PWR13" (at 101.6 124.46 0) (effects (font (size 1.27 1.27)) hide))
  (property "Value" "GND" (at 101.6 128.27 0) (effects (font (size 1.27 1.27))))
  (property "Footprint" "" (at 101.6 124.46 0) (effects (font (size 1.27 1.27)) hide))
  (property "Datasheet" "" (at 101.6 124.46 0) (effects (font (size 1.27 1.27)) hide)) (pin "1"))
 (symbol (lib_id "power:PWR_FLAG") (at 101.6 124.46 0) (unit 1) (in_bom yes) (on_board yes) (dnp no)
  (property "Reference" "#FLG02" (at 101.6 124.46 0) (effects (font (size 1.27 1.27)) hide))
  (property "Value" "PWR_FLAG" (at 101.6 120.65 0) (effects (font (size 1.27 1.27))))
  (property "Footprint" "" (at 101.6 124.46 0) (effects (font (size 1.27 1.27)) hide))
  (property "Datasheet" "" (at 101.6 124.46 0) (effects (font (size 1.27 1.27)) hide)) (pin "1"))
 (symbol (lib_id "Device:C_Polarized") (at 76.2 46.99 0) (unit 1) (in_bom yes) (on_board yes) (dnp no)
  (property "Reference" "C1" (at 78.105 45.72 0) (effects (font (size 1.27 1.27)) (justify left)))
  (property "Value" "470uF 10V" (at 78.105 48.26 0) (effects (font (size 1.27 1.27)) (justify left)))
  (property "Footprint" "Capacitor_THT:CP_Radial_D8.0mm_P3.50mm" (at 76.2 46.99 0) (effects (font (size 1.27 1.27)) hide))
  (property "Datasheet" "~" (at 76.2 46.99 0) (effects (font (size 1.27 1.27)) hide)) (pin "1") (pin "2"))
 (symbol (lib_id "DigitalSand:VBAT") (at 76.2 40.64 0) (unit 1) (in_bom yes) (on_board yes) (dnp no)
  (property "Reference" "#PWR14" (at 76.2 40.64 0) (effects (font (size 1.27 1.27)) hide))
  (property "Value" "VBAT" (at 76.2 37.084 0) (effects (font (size 1.27 1.27))))
  (property "Footprint" "" (at 76.2 40.64 0) (effects (font (size 1.27 1.27)) hide))
  (property "Datasheet" "" (at 76.2 40.64 0) (effects (font (size 1.27 1.27)) hide)) (pin "1"))
 (symbol (lib_id "power:GND") (at 76.2 53.34 0) (unit 1) (in_bom yes) (on_board yes) (dnp no)
  (property "Reference" "#PWR15" (at 76.2 53.34 0) (effects (font (size 1.27 1.27)) hide))
  (property "Value" "GND" (at 76.2 57.15 0) (effects (font (size 1.27 1.27))))
  (property "Footprint" "" (at 76.2 53.34 0) (effects (font (size 1.27 1.27)) hide))
  (property "Datasheet" "" (at 76.2 53.34 0) (effects (font (size 1.27 1.27)) hide)) (pin "1"))
 (symbol (lib_id "Connector:Screw_Terminal_01x03") (at 58.42 93.98 0) (unit 1) (in_bom yes) (on_board yes) (dnp no)
  (property "Reference" "J3" (at 58.42 88.9 0) (effects (font (size 1.27 1.27))))
  (property "Value" "LED panel DIN" (at 58.42 101.6 0) (effects (font (size 1.27 1.27))))
  (property "Footprint" "TerminalBlock_Phoenix:TerminalBlock_Phoenix_PT-1,5-3-3.5-H_1x03_P3.50mm_Horizontal" (at 58.42 93.98 0) (effects (font (size 1.27 1.27)) hide))
  (property "Datasheet" "~" (at 58.42 93.98 0) (effects (font (size 1.27 1.27)) hide)) (pin "1") (pin "2") (pin "3"))
 (symbol (lib_id "power:GND") (at 45.72 93.98 270) (unit 1) (in_bom yes) (on_board yes) (dnp no)
  (property "Reference" "#PWR16" (at 45.72 93.98 0) (effects (font (size 1.27 1.27)) hide))
  (property "Value" "GND" (at 40.97 93.98 90) (effects (font (size 1.27 1.27))))
  (property "Footprint" "" (at 45.72 93.98 0) (effects (font (size 1.27 1.27)) hide))
  (property "Datasheet" "" (at 45.72 93.98 0) (effects (font (size 1.27 1.27)) hide)) (pin "1"))
 (symbol (lib_id "DigitalSand:VBAT") (at 45.72 96.52 90) (unit 1) (in_bom yes) (on_board yes) (dnp no)
  (property "Reference" "#PWR17" (at 45.72 96.52 0) (effects (font (size 1.27 1.27)) hide))
  (property "Value" "VBAT" (at 40.4 96.52 90) (effects (font (size 1.27 1.27))))
  (property "Footprint" "" (at 45.72 96.52 0) (effects (font (size 1.27 1.27)) hide))
  (property "Datasheet" "" (at 45.72 96.52 0) (effects (font (size 1.27 1.27)) hide)) (pin "1"))
 (symbol (lib_id "Mechanical:MountingHole") (at 35.56 124.46 0) (unit 1) (in_bom no) (on_board yes) (dnp no)
  (property "Reference" "H1" (at 35.56 119.38 0) (effects (font (size 1.27 1.27))))
  (property "Value" "M3" (at 35.56 121.285 0) (effects (font (size 1.27 1.27))))
  (property "Footprint" "MountingHole:MountingHole_3.2mm_M3" (at 35.56 124.46 0) (effects (font (size 1.27 1.27)) hide))
  (property "Datasheet" "~" (at 35.56 124.46 0) (effects (font (size 1.27 1.27)) hide)))
 (symbol (lib_id "Mechanical:MountingHole") (at 48.26 124.46 0) (unit 1) (in_bom no) (on_board yes) (dnp no)
  (property "Reference" "H2" (at 48.26 119.38 0) (effects (font (size 1.27 1.27))))
  (property "Value" "M3" (at 48.26 121.285 0) (effects (font (size 1.27 1.27))))
  (property "Footprint" "MountingHole:MountingHole_3.2mm_M3" (at 48.26 124.46 0) (effects (font (size 1.27 1.27)) hide))
  (property "Datasheet" "~" (at 48.26 124.46 0) (effects (font (size 1.27 1.27)) hide)))
 (symbol (lib_id "Mechanical:MountingHole") (at 60.96 124.46 0) (unit 1) (in_bom no) (on_board yes) (dnp no)
  (property "Reference" "H3" (at 60.96 119.38 0) (effects (font (size 1.27 1.27))))
  (property "Value" "M3" (at 60.96 121.285 0) (effects (font (size 1.27 1.27))))
  (property "Footprint" "MountingHole:MountingHole_3.2mm_M3" (at 60.96 124.46 0) (effects (font (size 1.27 1.27)) hide))
  (property "Datasheet" "~" (at 60.96 124.46 0) (effects (font (size 1.27 1.27)) hide)))
 (symbol (lib_id "Mechanical:MountingHole") (at 73.66 124.46 0) (unit 1) (in_bom no) (on_board yes) (dnp no)
  (property "Reference" "H4" (at 73.66 119.38 0) (effects (font (size 1.27 1.27))))
  (property "Value" "M3" (at 73.66 121.285 0) (effects (font (size 1.27 1.27))))
  (property "Footprint" "MountingHole:MountingHole_3.2mm_M3" (at 73.66 124.46 0) (effects (font (size 1.27 1.27)) hide))
  (property "Datasheet" "~" (at 73.66 124.46 0) (effects (font (size 1.27 1.27)) hide)))

 (sheet_instances (path "" (page "1"))))
